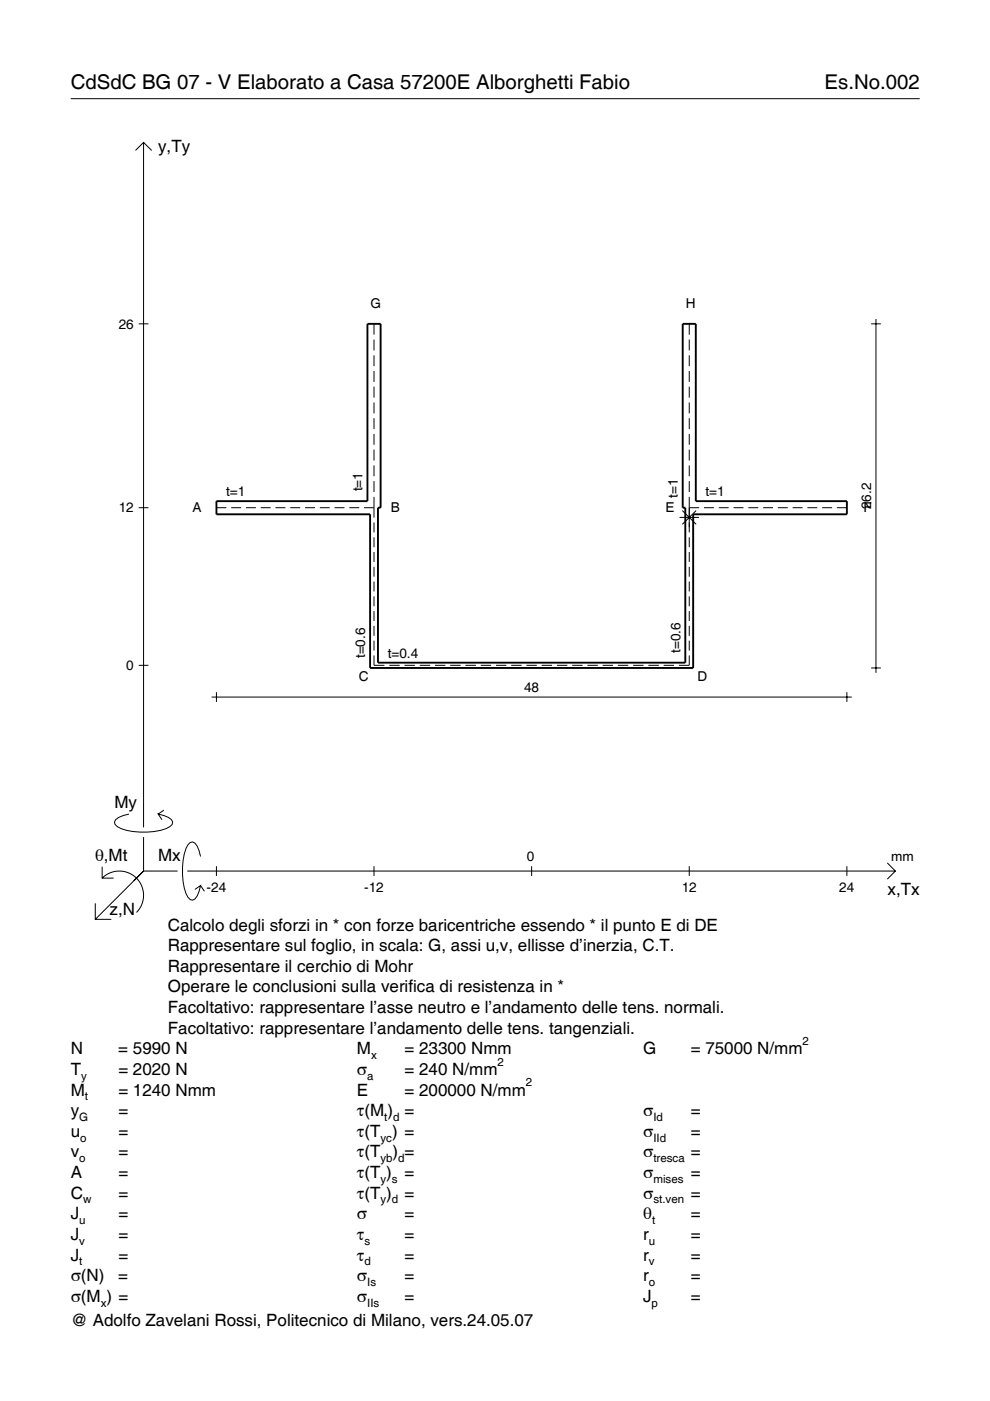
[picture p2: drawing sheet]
<svg xmlns="http://www.w3.org/2000/svg" width="210mm" height="297mm" viewBox="0 0 210 297" stroke-linecap="round" stroke-linejoin="round" font-family="sans-serif">
<g fill="none" stroke="#000" stroke-width=".21">
<path d="M15 20.9h180M28.7 31.9l1.7-1.7 1.8 1.7M30.4 30.2v145.2M29.4 68.7h2.1M79.3 68.7v2.3M79.3 72v2.3M79.3 75.3v2.3M79.3 78.7v2.3M146.1 68.7v2.3M146.1 72v2.3M146.1 75.3v2.3M146.1 78.7v2.3"/>
<path d="M184.7 68.7h2.1M185.7 67.6v75.1M79.3 82v2.3M79.3 85.3v2.3M79.3 88.7v2.3M79.3 92v2.3M79.3 95.3v2.3M79.3 98.7v2.3M146.1 82v2.3M146.1 85.3v2.3M146.1 88.7v2.3M146.1 92v2.3"/>
<path d="M146.1 95.3v2.3M146.1 98.7v2.3M29.4 107.6h2.1M45.9 107.6h2.1M49 107.6h2.1M52.1 107.6h2.1M55.3 107.6h2.1M58.4 107.6h2.1M61.5 107.6h2.1M64.7 107.6h2.1M67.8 107.6h2.1M70.9 107.6h2.1"/>
<path d="M74.1 107.6h2.1M77.2 107.6h2.1M79.3 102v2.3M79.3 105.3v4.4M79.3 110.8v2.1M79.3 113.9v2.1M79.3 117v2.1M144.1 109.7h4.1M144.7 108.3l2.9 2.9M146.1 107.6h2.1M146.1 102v2.3M146.1 105.3v7.6"/>
<path d="M146.1 113.9v2.1M146.1 117v2.1M147.6 108.3l-2.9 2.9M149.3 107.6h2.1M152.4 107.6h2.1M155.5 107.6h2.1M158.7 107.6h2.1M161.8 107.6h2.1M164.9 107.6h2.1M168.1 107.6h2.1M171.2 107.6h2.1M174.3 107.6h2.1"/>
<path d="M177.4 107.6h2.2M79.3 139v2.1h2.2M79.3 120.2v2.1M79.3 123.3v2.1M79.3 126.4v2.1M79.3 129.6v2.1M79.3 132.7v2.1M79.3 135.8v2.1M146.1 139v2.1h-2.2M146.1 120.2v2.1M146.1 123.3v2.1M146.1 126.4v2.1"/>
<path d="M146.1 129.6v2.1M146.1 132.7v2.1M146.1 135.8v2.1M29.4 141.1h2.1M44.9 147.8h135.7M45.9 146.8v2M82.5 141.1h2.2M85.8 141.1h2.2M89 141.1h2.2M92.2 141.1h2.2M95.5 141.1h2.2M98.7 141.1h2.2"/>
<path d="M101.9 141.1h2.2M105.2 141.1h2.2M108.4 141.1h2.2M111.6 141.1h2.2M114.8 141.1h2.2M118.1 141.1h2.2M121.3 141.1h2.2M124.5 141.1h2.2M127.8 141.1h2.2M131 141.1h2.2M134.2 141.1h2.2M137.5 141.1h2.2"/>
<path d="M140.7 141.1h2.2M179.6 146.8v2M184.7 141.6h2.1M27.3 172.6a3.6 3.6 0 0 0-3 1.7l.1 .5a5.7 5.7 0 0 0 3.8 1.5 13.3 13.3 0 0 0 7.8-1l.5-.5 .1-.5a3.6 3.6 0 0 0-3.1-1.7l.8 1.2M30.4 177.5v7.2M34.7 171.8l-1.2 .8M20.2 191.5v3.4h3.4M21.7 186.2a5.1 5.1 0 0 1 7.2 0 5.1 5.1 0 0 1 0 7.3M21.7 183.8v2.4h2.4M30.4 184.7l-10.2 10.2M30.4 184.7l-2 2M30.4 184.7h7.2"/>
<path d="M39.7 184.7h150.1M42.5 181.6a3.6 3.6 0 0 0-1.7-3.1l-.5 .1a5.7 5.7 0 0 0-1.5 3.8 13.3 13.3 0 0 0 1 7.8l.5 .5 .5 .2a3.6 3.6 0 0 0 1.7-3.1l-1.2 .8M42.5 187.8l.8 1.2M45.9 183.7v2M79.3 183.7v2M112.7 183.7v2M146.1 183.7v2M179.6 183.7v2M188.1 183l1.7 1.7-1.7 1.7"/>
</g>
<path d="M77.9 68.7h2.8v38.9h-.6v32.9h65.2v-32.9h-.6v-38.9h2.8v37.6h32.1v2.7h-32.6v32.6h-68.5v-32.6h-32.6v-2.7h32z" fill="none" stroke="#000" stroke-width=".4"/>
<g font-size="4.3">
<text x="15" y="18.9">CdSdC BG 07 - V Elaborato a Casa 57200E Alborghetti Fabio</text>
<text x="174.8" y="18.9">Es.No.002</text>
</g>
<g font-size="3.6">
<text x="33.5" y="32.3">y,Ty</text>
<text x="24.3" y="171.3">My</text>
<text x="20.1" y="182.6">θ,Mt</text>
<text x="33.5" y="182.6">Mx</text>
<text x="188.2" y="189.8">x,Tx</text>
<text x="23.2" y="193.9">z,N</text>
<text x="35.6" y="197.3">Calcolo degli sforzi in * con forze baricentriche essendo * il punto E di DE</text>
<text x="35.6" y="201.7">Rappresentare sul foglio, in scala: G, assi u,v, ellisse d’inerzia, C.T.</text>
<text x="35.6" y="206">Rappresentare il cerchio di Mohr</text>
<text x="35.6" y="210.4">Operare le conclusioni sulla verifica di resistenza in *</text>
<text x="35.6" y="214.8">Facoltativo: rappresentare l’asse neutro e l’andamento delle tens. normali.</text>
<text x="35.6" y="219.2">Facoltativo: rappresentare l’andamento delle tens. tangenziali.</text>
<text x="15" y="223.5">N</text>
<text x="15" y="227.9">T</text>
<text x="25.1" y="223.5">= 5990 N</text>
<text x="25.1" y="227.9">= 2020 N</text>
<text x="75.7" y="227.9">σ</text>
<text x="75.7" y="223.5">M</text>
<text x="85.8" y="223.5">= 23300 Nmm</text>
<text x="85.8" y="227.9">= 240 N/mm</text>
<text x="136.4" y="223.5">G</text>
<text x="146.5" y="223.5">= 75000 N/mm</text>
<text x="15" y="232.3">M</text>
<text x="25.1" y="232.3">= 1240 Nmm</text>
<text x="75.7" y="232.3">E</text>
<text x="85.8" y="232.3">= 200000 N/mm</text>
<text x="15" y="236.7">y</text>
<text x="25.1" y="236.7">=</text>
<text x="75.7" y="236.7">τ(M ) =</text>
<text x="136.4" y="236.7">σ</text>
<text x="146.5" y="236.7">=</text>
<text x="15" y="241">u</text>
<text x="15" y="245.4">v</text>
<text x="25.1" y="241">=</text>
<text x="25.1" y="245.4">=</text>
<text x="75.7" y="241">τ(T ) =</text>
<text x="75.7" y="245.4">τ(T</text>
<text x="83.3" y="245.4">) =</text>
<text x="136.4" y="241">σ</text>
<text x="136.4" y="245.4">σ</text>
<text x="146.5" y="241">=</text>
<text x="146.5" y="245.4">=</text>
<text x="15" y="249.8">A</text>
<text x="25.1" y="249.8">=</text>
<text x="75.7" y="249.8">τ(T )</text>
<text x="85.8" y="249.8">=</text>
<text x="136.4" y="249.8">σ</text>
<text x="146.5" y="249.8">=</text>
<text x="15" y="254.2">C</text>
<text x="25.1" y="254.2">=</text>
<text x="75.7" y="254.2">τ(T )</text>
<text x="85.8" y="254.2">=</text>
<text x="136.4" y="254.2">σ</text>
<text x="146.5" y="254.2">=</text>
<text x="15" y="258.5">J</text>
<text x="15" y="262.9">J</text>
<text x="25.1" y="258.5">=</text>
<text x="25.1" y="262.9">=</text>
<text x="75.7" y="258.5">σ</text>
<text x="75.7" y="262.9">τ</text>
<text x="85.8" y="258.5">=</text>
<text x="85.8" y="262.9">=</text>
<text x="136.4" y="258.5">θ</text>
<text x="136.4" y="262.9">r</text>
<text x="146.5" y="258.5">=</text>
<text x="146.5" y="262.9">=</text>
<text x="15" y="267.3">J</text>
<text x="25.1" y="267.3">=</text>
<text x="75.7" y="267.3">τ</text>
<text x="85.8" y="267.3">=</text>
<text x="136.4" y="267.3">r</text>
<text x="146.5" y="267.3">=</text>
<text x="15" y="271.7">σ(N)</text>
<text x="25.1" y="271.7">=</text>
<text x="75.7" y="271.7">σ</text>
<text x="85.8" y="271.7">=</text>
<text x="136.4" y="271.7">r</text>
<text x="146.5" y="271.7">=</text>
<text x="15" y="281.2">@ Adolfo Zavelani Rossi, Politecnico di Milano, vers.24.05.07</text>
<text x="15" y="276">σ(M ) =</text>
<text x="75.7" y="276">σ</text>
<text x="85.8" y="276">=</text>
<text x="136.4" y="276">J</text>
<text x="146.5" y="276">=</text>
</g>
<g font-size="2.9">
<text x="78.5" y="65.3">G</text>
<text x="145.4" y="65.3">H</text>
<text x="25.2" y="69.7">26</text>
<text x="47.9" y="105.2">t=1</text>
<text x="76.9" y="104.2" transform="rotate(-90 76.9 104.2)">t=1</text>
<text x="143.7" y="105.6" transform="rotate(-90 143.7 105.6)">t=1</text>
<text x="149.6" y="105.2">t=1</text>
<text x="184.7" y="107.9" transform="rotate(-90 184.7 107.9)">26.2</text>
<text x="25.2" y="108.6">12</text>
<text x="40.8" y="108.5">A</text>
<text x="82.8" y="108.5">B</text>
<text x="141.1" y="108.5">E</text>
<text x="183.1" y="108.5">F</text>
<text x="26.8" y="142.1">0</text>
<text x="77.4" y="139.6" transform="rotate(-90 77.4 139.6)">t=0.6</text>
<text x="82.2" y="139.5">t=0.4</text>
<text x="144.3" y="138.4" transform="rotate(-90 144.3 138.4)">t=0.6</text>
<text x="76.1" y="144.4">C</text>
<text x="111.1" y="146.8">48</text>
<text x="147.9" y="144.4">D</text>
<text x="111.7" y="182.6">0</text>
<text x="189" y="182.6">mm</text>
<text x="43.8" y="189.1">-24</text>
<text x="77.2" y="189.1">-12</text>
<text x="144.5" y="189.1">12</text>
<text x="178" y="189.1">24</text>
</g>
<g font-size="2.4">
<text x="170.2" y="221.5">2</text>
<text x="78.7" y="224.5">x</text>
<text x="105.5" y="225.9">2</text>
<text x="17.2" y="228.9">y</text>
<text x="18" y="233.3">t</text>
<text x="77.9" y="228.9">a</text>
<text x="111.5" y="230.3">2</text>
<text x="16.8" y="237.7">G</text>
<text x="81.5" y="237.7">t d</text>
<text x="138.5" y="237.7">Id</text>
<text x="17" y="242">o</text>
<text x="80.7" y="242">yc</text>
<text x="138.5" y="242">IId</text>
<text x="16.8" y="246.4">o</text>
<text x="80.7" y="246.4">yb d</text>
<text x="80.7" y="250.8">y s</text>
<text x="138.5" y="246.4">tresca</text>
<text x="138.5" y="250.8">mises</text>
<text x="17.6" y="255.2">w</text>
<text x="80.7" y="255.2">y d</text>
<text x="138.5" y="255.2">st.ven</text>
<text x="16.8" y="259.5">u</text>
<text x="16.8" y="263.9">v</text>
<text x="77.3" y="263.9">s</text>
<text x="137.6" y="263.9">u</text>
<text x="138.2" y="259.5">t</text>
<text x="16.8" y="268.3">t</text>
<text x="77.3" y="268.3">d</text>
<text x="137.6" y="268.3">v</text>
<text x="77.9" y="272.7">Is</text>
<text x="137.6" y="272.7">o</text>
<text x="21.4" y="277">x</text>
<text x="77.9" y="277">IIs</text>
<text x="138.2" y="277">p</text>
</g>
</svg>
